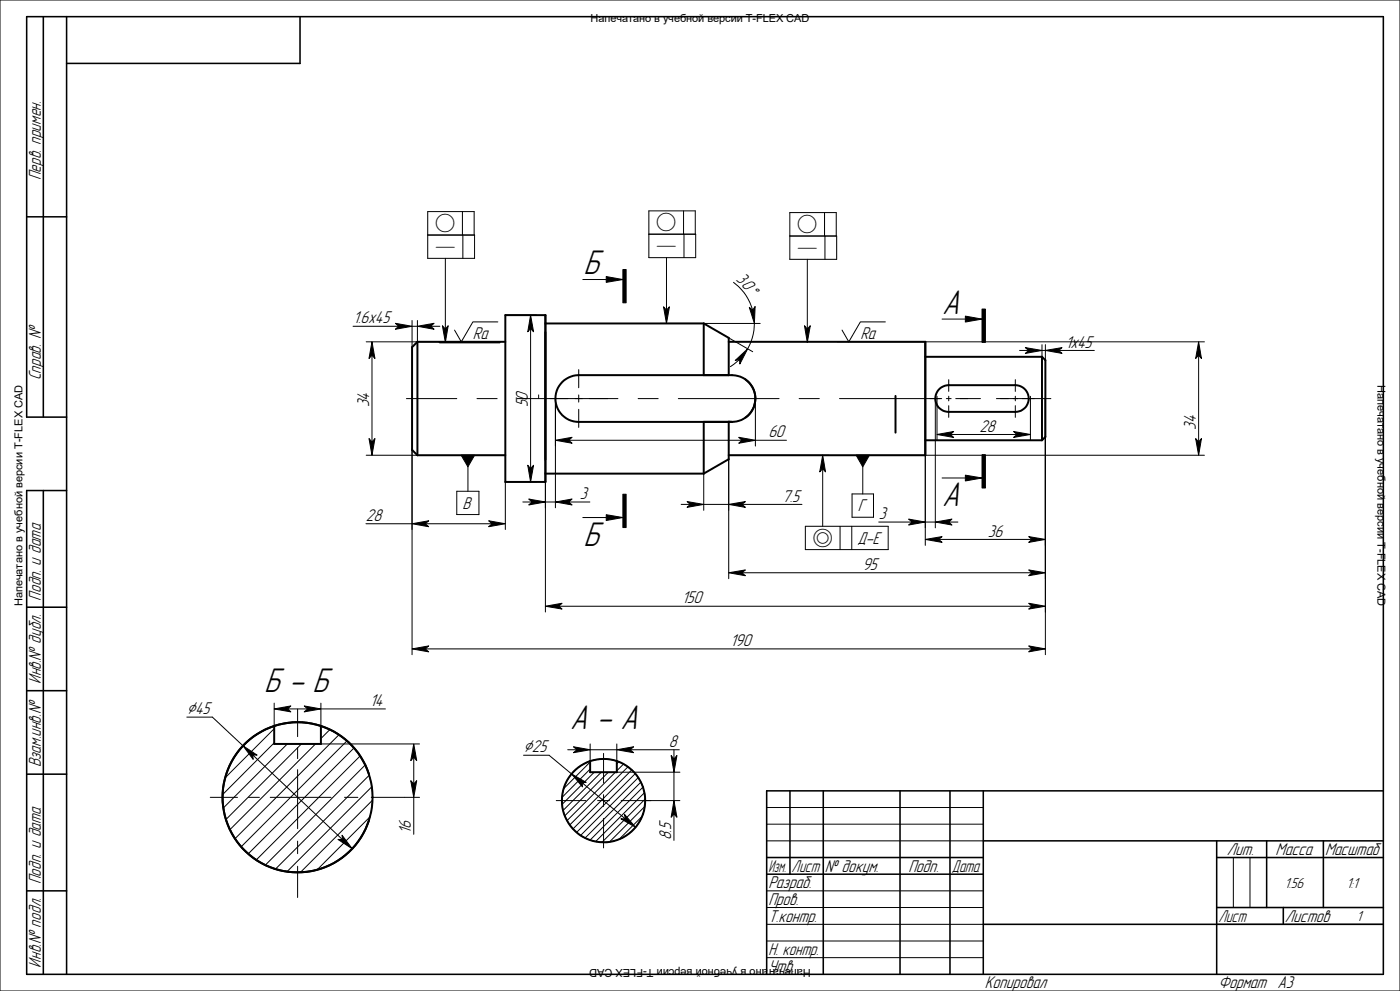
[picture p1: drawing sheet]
<svg xmlns="http://www.w3.org/2000/svg" width="420mm" height="297mm" viewBox="0 0 420 297" stroke-linecap="round" stroke-linejoin="round" font-family="sans-serif">
<g fill="none" stroke="#000" stroke-width=".3">
<path d="M0 0h420v297h-420zM128.3 70.4h14.1v7h-14.1v-14h13.9v7M133.6 77.4v21.2M138.7 63.4v7M138.9 70.4v7M194.6 70.2h14.1v7h-14.1v-14h14v7M199.9 77.2v15.8M205.1 63.2v7M205.2 70.2v7M236.9 70.7h14.1v7h-14.1v-14h14v7M242.2 77.7v20.9M247.4 63.7v7"/>
<path d="M247.5 70.7v7M105.9 97.8h13.7M123.6 96.1v8M123.6 97.8h1.6M125.2 96.1v6.3M129.2 97.8h2.8M149.4 96.5h-7.5l-3.5 5.9-2-3.5M151.6 94.4h9.4M159.2 98.5v42M174.8 83.8h7.1M198.2 96.9h29.8M220 84.6a15.3 15.3 0 0 1 5.8 8.4"/>
<path d="M226.3 96.9a15.7 15.7 0 0 1-2 7.7M265.6 96.5h-7.5l-3.5 5.9-2-3.5M282.6 95.6h7M109.9 102.4h32M111.6 106.5v26M121.9 119.5h15.1M131.9 102.6h3.4M143.1 119.5h6M155.2 119.5h30.2M161.6 118.4v1.1M166.6 119.5v32.7M173.6 110.8v5.4"/>
<path d="M173.6 118.4v2.1M191.4 119.5h6M203.5 119.5h30.2M218.6 101.3l7.2 4.1M222 107.5l-2.9 2.4M226.6 119.5v14.2M239.7 119.5h6.1M251.2 102.4h110.1M251.8 119.5h30.7M280.6 119.5v38.7M281.1 118.7v13.3M283.9 119.5h1.4"/>
<path d="M284.6 113.8v3.5M284.6 118.7v1.4M286.7 119.5h7.4M298.9 119.5h16.4M304.6 113.8v3.5M304.6 118.7v1.4M305.9 105h2.7M309.1 118.8v13.2M312.6 105h1M312.6 103.3v3.6M313.6 103.3v4.6M313.6 119.5v76.7"/>
<path d="M317.6 105h10.7M359.6 106.5v26M109.9 136.4h15.3M123.6 134.8v61.4M138.6 136.4h13M140.4 139.9v7.3M170.6 132h52M173.6 122.7v5.4M218.6 137.6v35.8M218.6 136.4h29.9M226.6 132h9.3M257.1 136.4h104.2"/>
<path d="M258.8 139.9v8.1M277.6 136.4v27M284.6 121.6v3.5M285.1 130.2h20M304.6 121.6v3.5M109.8 157h13.8M127.6 157h20M137 147.2h6.7v7h-6.7zM156.8 150.5h2.8M161 144.4h-9.4v14.3M163.6 144.4v39M163.6 150.5h3"/>
<path d="M170.6 150.5h6.4M174.8 155.1h7.1M204.3 151.2h2.8M211.1 151.2h7.5M211.1 141.9v11.1M222.6 151.2h18M241.6 157.7h24.8v7h-24.8zM246.8 140.5v17.2M252 157.7v7M255.5 157.7v7M255.6 148h6.4v7h-6.4zM263.6 156.5h10"/>
<path d="M277.6 156.5h3M282.6 143.3h7M284.6 156.5h2.8M222.6 171.7h87M281.6 161.7h28M127.6 194.5h182M167.6 181.7h142M56 214.9h7.7l9.2 8.6 .9-.9M82.3 218.4l-14.8 14.7M82.3 210.7v6.9M86.3 212.5h6M89.3 212.5v8.3"/>
<path d="M92.2 216.7a22.5 22.5 0 0 0-23.7 13.6M96.3 212.5h19.3M96.3 210.7v6.9M97.9 218.2l2.2 1 2.9 1.9M99 218.7l-2.7 2.7M63.1 239h8.1M67 236l-.2 3 .2 2.9M74.5 239h3.3M75.8 226.3l26.9 25.3M81.1 239h18.2M82.3 222.6l-15.5 15.5M86.2 223l-19.2 19.1"/>
<path d="M89.3 224.1v3.3M89.3 230.7v17.7M90.4 223l-22.6 22.6M94.7 223l-25.7 25.7M96.3 223h29.6M101.7 220.2l-31.2 31.2M103.3 239h4.1M104.1 222l-31.8 31.8M106.2 224.2l-31.7 31.7M107.1 225.3a22.5 22.5 0 0 1 0 27.3M108 226.6l-31.1 31.1M109.6 229.3l-30 30"/>
<path d="M110.8 232.3l-28.2 28.2M111.4 239h14.5M111.5 235.8l-25.4 25.4M111.8 239.8l-21.7 21.7M124.1 226.9v8M124.1 239v11.1M157.1 226.4h7.6l6.7 5.5M166.9 239.9h8.8M170.3 224.7h2.8M172.4 230.9l-.4 .4M174.5 234.5l13.1 10.9M177 228.4l-7.9 8"/>
<path d="M177 230.5l-8.4 8.5M177 224.7h8M177 223v5.1M178.3 231.4l-9.7 9.7M179.3 239.9h3.5M180.4 231.4l-11.5 11.5M181.1 225.8v8.9M181.1 238.2v3.5M182.5 231.4l-13.1 13.1M184.6 231.4l-14.5 14.6M185 223v5.1M185 231.4h19"/>
<path d="M185.6 228.3l-.6 .6M186.4 239.9h17.6M187.1 229l-2.1 2M188.4 229.8l-17.5 17.5M189.1 224.7h14.7M189.5 230.8l-17.6 17.7M190.6 231.9l-17.6 17.6M191.5 233l-17.3 17.4M192.3 234.4l-16.8 16.8M192.9 235.9l-15.9 15.9M193.3 237.6l-14.6 14.6M193.5 239.5l-12.9 12.9"/>
<path d="M202.2 224.7v2.8M202.2 231.4v8.5M68.5 247.6a22.5 22.5 0 0 0 23.7 13.7M89.3 252.1v3.8M89.3 259.6v9.4M103 256.8l-2.9 1.9-2.2 1.1M111 244.8l-15.9 15.9M181.1 245.3v8.8M192.7 244.6l-7 6.9M193.4 241.7l-10.6 10.6M202.2 244v7.9M230 252h65"/>
<path d="M230 242h65M230 247h65M370 257v15M375 257v15M230 277h65M230 267h65M230 272h65M365 277h50M230 282h65M230 287h65"/>
<circle cx="181" cy="240" r="12.5"/>
</g>
<g fill="none" stroke="#000" stroke-width=".59">
<path d="M151.6 94.4h12v50h-12zM163.6 96.9h47.5M211.1 96.9l7.5 4.4v11.1M211.1 96.9v15.5M125.2 102.4h26.4M125.2 102.4v34M125.2 102.4l-1.6 1.7v30.7l1.6 1.6M131.9 102.6h18M218.6 102.4h59v34h-59M223.6 113.7a7 7 0 0 1 0 11.5M268.6 118.7v11M277.6 106.9h35"/>
<path d="M281.6 116.8l1.4-1 1.6-.4h20a4 4 0 0 1 4 4 4 4 0 0 1-4 4h-20a4 4 0 0 1-3.6-2.3 4 4 0 0 1 .6-4.3zM312.6 106.9l1 1v23l-1 1.1M312.6 106.9v25.1M125.2 136.4h26.4M211.1 126.4v15.5M218.6 126.4v11.2l-7.5 4.3M218.6 126.4a7 7 0 0 0 8-6.5 7 7 0 0 0-7-7.5h-46a7 7 0 0 0-7 7 7 7 0 0 0 7 7h46M277.6 132h35M163.6 141.9h47.5M82.3 217.6v5.4h14v-5.4M110.7 231.9a22.5 22.5 0 0 0-34.7-11.1 22.5 22.5 0 0 0 0 36.3 22.5 22.5 0 0 0 34.7-11.1M177 228.1v3.3h8v-3.3"/>
<circle cx="89.3" cy="239" r="22.5"/>
<circle cx="181.1" cy="240" r="12.5"/>
</g>
<g fill="#000" stroke="#000" stroke-width=".3">
<path d="M118.6 96.9l5 .9-5 .9 1-.9z" fill-rule="evenodd"/>
<path d="M125.2 97.8l5-.9-1 .9 1 .9z" fill-rule="evenodd"/>
<path d="M132.7 97.6l.9 1 .9-1-.9 5z" fill-rule="evenodd"/>
<path d="M159.2 94.4l.9 5-.9-.9-.9 .9z" fill-rule="evenodd"/>
<path d="M181.9 82.9l5 .9-5 .8z" fill-rule="evenodd"/>
<path d="M186.9 80.8h.9v10h-.9z" fill-rule="evenodd"/>
<path d="M199.1 91.9l.8 1.1 .9-1.1-.9 5z" fill-rule="evenodd"/>
<path d="M224.8 92.1l1 .9 .7-1.1-.2 5z" fill-rule="evenodd"/>
<path d="M241.3 97.6l.9 1 .9-1-.9 5z" fill-rule="evenodd"/>
<path d="M289.6 94.7l5 .9-5 .9z" fill-rule="evenodd"/>
<path d="M294.6 92.6h1v10h-1z" fill-rule="evenodd"/>
<path d="M111.6 102.4l.9 5-.9-.9-.9 .9z" fill-rule="evenodd"/>
<path d="M220.6 108l3.7-3.4-2.3 4.5-.1-1.4z" fill-rule="evenodd"/>
<path d="M307.6 104.2l5 .8-5 .9 1-.9z" fill-rule="evenodd"/>
<path d="M313.6 105l5-.8-1 .8 1 .9z" fill-rule="evenodd"/>
<path d="M359.6 102.4l.8 5-.8-.9-.9 .9z" fill-rule="evenodd"/>
<path d="M110.7 131.4l.9 1.1 .9-1.1-.9 5z" fill-rule="evenodd"/>
<path d="M138.3 136.4h4.1l-2 3.5z" fill-rule="evenodd"/>
<path d="M158.3 139.4l.9 1.1 .9-1.1-.9 5z" fill-rule="evenodd"/>
<path d="M166.6 132l5-.9-1 .9 1 .8z" fill-rule="evenodd"/>
<path d="M221.6 131.1l5 .9-5 .8 1-.8z" fill-rule="evenodd"/>
<path d="M256.8 136.4h4l-2 3.5z" fill-rule="evenodd"/>
<path d="M281.1 130.2l5-.9-1 .9 1 .9z" fill-rule="evenodd"/>
<path d="M304.1 129.3l5 .9-5 .9 1-.9z" fill-rule="evenodd"/>
<path d="M358.7 131.4l.9 1.1 .8-1.1-.8 5z" fill-rule="evenodd"/>
<path d="M123.6 157l5-.9-1 .9 1 .9z" fill-rule="evenodd"/>
<path d="M146.6 156.1l5 .9-5 .9 1-.9z" fill-rule="evenodd"/>
<path d="M158.6 149.6l5 .9-5 .8 1-.8z" fill-rule="evenodd"/>
<path d="M166.6 150.5l5-.9-1 .9 1 .8z" fill-rule="evenodd"/>
<path d="M181.9 154.3l5 .8-5 .9z" fill-rule="evenodd"/>
<path d="M186.9 148.1h.9v10h-.9z" fill-rule="evenodd"/>
<path d="M206.1 150.3l5 .9-5 .9 1-.9z" fill-rule="evenodd"/>
<path d="M218.6 151.2l5-.9-1 .9 1 .9z" fill-rule="evenodd"/>
<path d="M246.8 136.4l.8 5-.8-.9-.9 .9z" fill-rule="evenodd"/>
<path d="M272.6 155.6l5 .9-5 .9 1-.9z" fill-rule="evenodd"/>
<path d="M280.6 156.5l5-.9-1 .9 1 .9z" fill-rule="evenodd"/>
<path d="M289.6 142.4l5 .9-5 .8z" fill-rule="evenodd"/>
<path d="M294.6 136.3h1v10h-1z" fill-rule="evenodd"/>
<path d="M218.6 171.7l5-.9-1 .9 1 .9z" fill-rule="evenodd"/>
<path d="M277.6 161.7l5-.9-1 .9 1 .9z" fill-rule="evenodd"/>
<path d="M308.6 160.8l5 .9-5 .9 1-.9z" fill-rule="evenodd"/>
<path d="M308.6 170.8l5 .9-5 .9 1-.9z" fill-rule="evenodd"/>
<path d="M123.6 194.5l5-.9-1 .9 1 .9z" fill-rule="evenodd"/>
<path d="M163.6 181.7l5-.9-1 .9 1 .8z" fill-rule="evenodd"/>
<path d="M308.6 193.6l5 .9-5 .9 1-.9z" fill-rule="evenodd"/>
<path d="M308.6 180.8l5 .9-5 .8 1-.8z" fill-rule="evenodd"/>
<path d="M82.3 212.5l4.9-.9-.9 .9 .9 .9z" fill-rule="evenodd"/>
<path d="M91.3 211.6l5 .9-5 .9 1-.9z" fill-rule="evenodd"/>
<path d="M72.9 223.5l4.2 2.8h-1.3l.1 1.3z" fill-rule="evenodd"/>
<path d="M123.2 234l.9 .9 .9-.9-.9 5z" fill-rule="evenodd"/>
<path d="M124.1 223l.9 5-.9-1.1-.9 1.1z" fill-rule="evenodd"/>
<path d="M172 223.8l5 .9-5 .9 1.1-.9z" fill-rule="evenodd"/>
<path d="M171.4 231.9l4.5 2.6h-1.4l.3 1.3z" fill-rule="evenodd"/>
<path d="M185 224.7l5.1-.9-1 .9 1 .9z" fill-rule="evenodd"/>
<path d="M201.3 226.4l.9 1.1 .9-1.1-.9 5z" fill-rule="evenodd"/>
<path d="M102.6 250.3l3.1 4.1-4.3-2.8h1.3z" fill-rule="evenodd"/>
<path d="M187.4 244.1l3.3 3.8-4.4-2.5h1.3z" fill-rule="evenodd"/>
<path d="M202.2 239.9l.9 5-.9-.9-.9 .9z" fill-rule="evenodd"/>
</g>
<g fill="none" stroke="#000" stroke-width=".47">
<path d="M13 5v120M20 5v287M90 5v14h-70M8 65h12M20 125h-12v-120h407v287h-407v-145h12M13 147v145M8 182h12M8 207h12M8 232h12M237 237v25M247 237v55M270 237v55"/>
<path d="M285 237v55M295 237v55M415 237h-185v55M230 257h65M295 252h120M365 257h50M365 252v40M380 252v20M397 252v20M8 267h12M230 262h65M295 277h120"/>
<path d="M365 272h50M385 272v5"/>
</g>
<g font-size="9.5">
<text x="175.1" y="82.3">Б</text>
<text x="282.6" y="94.1">А</text>
<text x="282.6" y="151.8">А</text>
<text x="175.1" y="163.6">Б</text>
<text x="79.2" y="207.5">Б - Б</text>
<text x="171.1" y="218.4">А - А</text>
</g>
<g font-size="5.4">
<text x="223.8" y="87.1" transform="rotate(55 223.8 87.1)">w</text>
<text x="56" y="214">B</text>
<text x="157.1" y="225.5">B</text>
</g>
<g font-size="5.1">
<text x="130.5" y="68.7">R</text>
<text x="196.9" y="68.5">R</text>
<text x="239.1" y="69">R</text>
<text x="130.5" y="75.7">N</text>
<text x="196.9" y="75.4">N</text>
<text x="239.1" y="76">N</text>
<text x="243.8" y="163">S</text>
</g>
<g font-size="4.7">
<text x="12.2" y="54" transform="rotate(-90 12.2 54)">Перв. примен.</text>
<text x="220.6" y="83.9" transform="rotate(40 220.6 83.9)">3</text>
<text x="222.2" y="85.3" transform="rotate(48 222.2 85.3)">0</text>
<text x="105.9" y="96.9">1.6х45</text>
<text x="141.9" y="101.7">Ra</text>
<text x="258.1" y="101.7">Ra</text>
<text x="319.6" y="104.2">1х45</text>
<text x="12.2" y="114" transform="rotate(-90 12.2 114)">Справ. №</text>
<text x="110.7" y="122" transform="rotate(-90 110.7 122)">34</text>
<text x="158.3" y="122" transform="rotate(-90 158.3 122)">50</text>
<text x="230.5" y="131.1">60</text>
<text x="293.8" y="129.4">28</text>
<text x="358.7" y="128.8" transform="rotate(-90 358.7 128.8)">34</text>
<text x="174" y="149.6">3</text>
<text x="138.8" y="152.5">В</text>
<text x="234.7" y="150.3">7.5</text>
<text x="257.3" y="153.3">Г</text>
<text x="263.6" y="155.6">3</text>
<text x="109.8" y="156.1">28</text>
<text x="296.3" y="160.8">36</text>
<text x="257.3" y="163">Д-Е</text>
<text x="258.7" y="170.8">95</text>
<text x="12.2" y="180" transform="rotate(-90 12.2 180)">Подп. и дата</text>
<text x="204.6" y="180.8">150</text>
<text x="219" y="193.6">190</text>
<text x="12.2" y="205" transform="rotate(-90 12.2 205)">Инв.№ дубл.</text>
<text x="58.5" y="214">45</text>
<text x="111" y="211.6">14</text>
<text x="159.6" y="225.5">25</text>
<text x="200.6" y="223.8">8</text>
<text x="12.2" y="230" transform="rotate(-90 12.2 230)">Взам.инв.№</text>
<text x="123.2" y="250.1" transform="rotate(-90 123.2 250.1)">16</text>
<text x="201.3" y="251.9" transform="rotate(-90 201.3 251.9)">8.5</text>
<text x="368" y="256.2">Лит.</text>
<text x="382.7" y="256.2">Масса</text>
<text x="397.5" y="256.2">Масштаб</text>
<text x="237.5" y="261.2">Лист</text>
<text x="247.5" y="261.2">№ докум.</text>
<text x="272.5" y="261.2">Подп.</text>
<text x="285.5" y="261.2">Дата</text>
<text x="12.2" y="265" transform="rotate(-90 12.2 265)">Подп. и дата</text>
<text x="230.5" y="266.3">Разраб.</text>
<text x="230.5" y="271.3">Пров.</text>
<text x="230.5" y="276.3">Т.контр.</text>
<text x="365.5" y="276.3">Лист</text>
<text x="385.5" y="276.3">Листов</text>
<text x="230.5" y="286.3">Н. контр.</text>
<text x="12.2" y="290" transform="rotate(-90 12.2 290)">Инв.№ подл.</text>
<text x="230.5" y="291.3">Утв.</text>
<text x="295.5" y="296.2">Копировал</text>
<text x="365.5" y="296.2">Формат</text>
<text x="383.2" y="296.2">A3</text>
</g>
<text font-size="4.6" x="230.5" y="261.2">Изм.</text>
<g font-size="4.1">
<text x="385.3" y="266">1.56</text>
<text x="404" y="266">1:1</text>
<text x="407" y="276">1</text>
</g>
<g font-size="3.3">
<text x="177.2" y="6.6">Напечатано в учебной версии T-FLEX CAD</text>
<text x="413.3" y="115.3" transform="rotate(90 413.3 115.3)">Напечатано в учебной версии T-FLEX CAD</text>
<text x="6.7" y="181.7" transform="rotate(-90 6.7 181.7)">Напечатано в учебной версии T-FLEX CAD</text>
<text x="243.2" y="290.4" transform="rotate(-180 243.2 290.4)">Напечатано в учебной версии T-FLEX CAD</text>
</g>
</svg>
